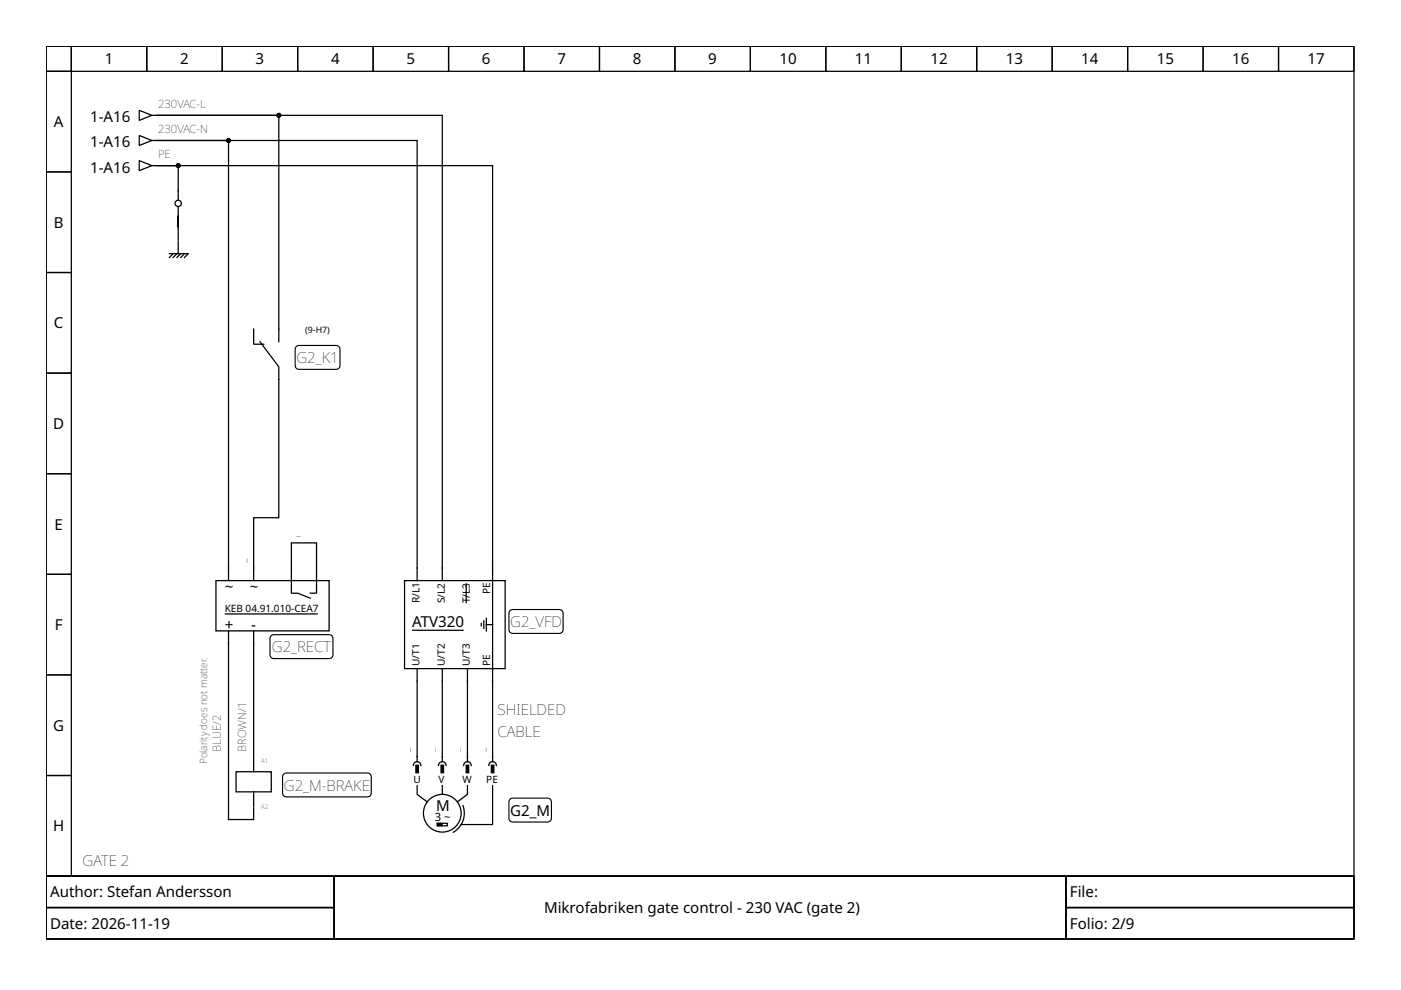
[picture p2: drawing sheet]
<svg xmlns="http://www.w3.org/2000/svg" width="297mm" height="210mm" viewBox="0 0 297 210" stroke-linecap="round" stroke-linejoin="round" font-family="sans-serif">
<g fill="none" stroke="#000" stroke-width=".27">
<path d="M9.8 9.8h277.3v176h-277.3zM9.8 9.8h5.3v5.3h-5.3zM9.8 15.1h5.3v21.4h-5.3zM15.1 9.8h16v5.3h-16zM31.1 9.8h16v5.3h-16zM47.1 9.8h16v5.3h-16zM63.1 9.8h16v5.3h-16zM79.1 9.8h16v5.3h-16zM95.1 9.8h16v5.3h-16zM111.1 9.8h16v5.3h-16zM127.1 9.8h16v5.3h-16zM143.1 9.8h16v5.3h-16z"/>
<path d="M159.1 9.8h16v5.3h-16zM175.1 9.8h16v5.3h-16zM191.1 9.8h16v5.3h-16zM207.1 9.8h16v5.3h-16zM223.1 9.8h16v5.3h-16zM239.1 9.8h16v5.3h-16zM255.1 9.8h16v5.3h-16zM271.1 9.8h16v5.3h-16zM9.8 36.5h5.3v21.3h-5.3zM29.5 28.7l2.7 1.1-2.7 1.1zM29.5 34.1l2.7 1-2.7 1.1zM29.5 23.4l2.7 1.1-2.7 1z"/>
<path d="M32.2 29.8h.8M32.2 35.1h.8M32.2 24.5h.8M9.8 57.8h5.3v21.3h-5.3zM35.9 53.8h4M36.6 53.9l-.7 .7M37.4 53.9l-.7 .7M37.8 42.3v-7.2h-4.5h71.1v126.4M37.8 43.9v6.9M37.8 51.1v2.7M38.2 53.9l-.7 .7M39 53.9l-.7 .7"/>
<path d="M39.8 53.9l-.7 .7M9.8 79.1h5.3v21.3h-5.3zM53.8 69.8v3.2h2.1M55.1 72.4l4 5.4v32h-5.3v13.3M59.1 72.4v-47.9h-25.8h60.5v98.6M9.8 100.4h5.3v21.4h-5.3zM9.8 121.8h5.3v21.3h-5.3zM45.8 123.1h24v10.7h-24zM47.6 130.2h19.8M48.4 123.1v-93.3h-15.1h55.1v93.3M48.4 133.8v40h5.4v-2.4M53.8 133.8v26.4"/>
<path d="M65.8 125.8h1.3v-10.7h-5.3v10.7h1.3l2.7 1M85.8 123.1h21.3v18.7h-21.3zM87.4 133.6h10.9M98.8 123.6v4.3M102 132.2v.5M102.6 131.6v1.6M103.1 132.4h1.3M103.1 131.1v2.7M9.8 143.1h5.3v21.3h-5.3zM88.4 141.8v19.7M93.8 141.8v19.7M99.1 141.8v19.7"/>
<path d="M9.8 164.4h5.3v21.4h-5.3zM50 163.6h7.5v4.3h-7.5zM53.8 160.4v3.2M53.8 167.9v3.2M88.4 161.5a.8 .8 0 0 0-.8 .8M88.4 166.6v1.8l2.2 1.6M88.5 161.5a.8 .8 0 0 1 .7 .8M92.7 174.6h2.1v.5h-2.1zM93.7 161.5a.8 .8 0 0 0-.7 .8M93.8 166.6v1.8M93.9 161.5a.8 .8 0 0 1 .7 .8M98.2 170.8a4.7 4.7 0 0 1-2.1 5.7"/>
<path d="M99 161.5a.8 .8 0 0 0-.7 .8M99.1 166.6v1.8l-2.1 1.6M99.2 161.5a.8 .8 0 0 1 .7 .8M104.4 161.5a.8 .8 0 0 0-.8 .8M104.4 166.6v8.2h-6.6M104.5 161.5a.8 .8 0 0 1 .7 .8M9.8 185.8h277.3v13.3h-277.3zM9.8 185.8h61v6.6h-61zM9.8 192.4h61v6.7h-61zM70.8 185.8h155.2v13.3h-155.2zM226 185.8h61.1v6.6h-61.1zM226 192.4h61.1v6.7h-61.1z"/>
<circle cx="37.8" cy="43.1" r=".67"/>
<circle cx="93.8" cy="172.4" r="4"/>
</g>
<path d="M62.8 73.5l.6-.3h7.9a.8 .8 0 0 1 .8 .8v3.5a.8 .8 0 0 1-.8 .8h-7.9a.8 .8 0 0 1-.8-.8v-3.5zM57.5 134.8l.5-.2h11.8a.8 .8 0 0 1 .8 .8v3.4a.8 .8 0 0 1-.8 .8h-11.8a.8 .8 0 0 1-.8-.8v-3.4zM108.1 129.5l.6-.3h9.9a.8 .8 0 0 1 .8 .8v3.5a.8 .8 0 0 1-.8 .8h-9.9a.8 .8 0 0 1-.8-.8v-3.5zM60.1 164.1l.6-.2h17.2a.8 .8 0 0 1 .8 .8v3.5a.8 .8 0 0 1-.8 .8h-17.2a.8 .8 0 0 1-.8-.8v-3.5zM108.1 169.5l.6-.3h7.4a.8 .8 0 0 1 .8 .8v3.5a.8 .8 0 0 1-.8 .8h-7.4a.8 .8 0 0 1-.8-.8v-3.5z" fill="none" stroke="#000" stroke-width=".24"/>
<g fill="#000" stroke="#000" stroke-width=".27">
<path d="M88.2 162.2h.5v1.6h-.5z" fill-rule="evenodd"/>
<path d="M93.5 162.2h.5v1.6h-.5z" fill-rule="evenodd"/>
<path d="M98.8 162.2h.6v1.6h-.6z" fill-rule="evenodd"/>
<path d="M104.2 162.2h.5v1.6h-.5z" fill-rule="evenodd"/>
<circle cx="37.8" cy="35.1" r=".4"/>
<circle cx="48.4" cy="29.8" r=".4"/>
<circle cx="59.1" cy="24.5" r=".4"/>
</g>
<path d="M92.7 174.6h1.1v.5h-1.1z" fill-rule="evenodd" fill="#000" stroke="#000" stroke-width=".21"/>
<g font-size="3.2">
<text x="22.2" y="13.7">1</text>
<text x="38.2" y="13.7">2</text>
<text x="54.2" y="13.7">3</text>
<text x="70.2" y="13.7">4</text>
<text x="86.2" y="13.7">5</text>
<text x="102.2" y="13.7">6</text>
<text x="118.2" y="13.7">7</text>
<text x="134.2" y="13.7">8</text>
<text x="150.2" y="13.7">9</text>
<text x="165.3" y="13.7">10</text>
<text x="181.3" y="13.7">11</text>
<text x="197.3" y="13.7">12</text>
<text x="213.3" y="13.7">13</text>
<text x="229.3" y="13.7">14</text>
<text x="245.2" y="13.7">15</text>
<text x="261.2" y="13.7">16</text>
<text x="277.2" y="13.7">17</text>
<text x="11.4" y="27">A</text>
<text x="19.1" y="25.9">1-A16</text>
<text x="19.1" y="31.3">1-A16</text>
<text x="19.1" y="36.6">1-A16</text>
<text x="11.4" y="48.3">B</text>
<text x="11.4" y="69.6">C</text>
<text x="62.8" y="77">G2_K1</text>
<text x="11.3" y="91">D</text>
<text x="11.6" y="112.3">E</text>
<text x="47.6" y="125.5">~</text>
<text x="53" y="125.5">~</text>
<text x="11.6" y="133.6">F</text>
<text x="47.6" y="133.5">+</text>
<text x="53.2" y="133.5">-</text>
<text x="87.4" y="133">ATV320</text>
<text x="108.2" y="133">G2_VFD</text>
<text x="57.6" y="138.3">G2_RECT</text>
<text x="11.3" y="155">G</text>
<text x="105.5" y="151.6">SHIELDED</text>
<text x="105.5" y="156.2">CABLE</text>
<text x="60.2" y="167.6">G2_M-BRAKE</text>
<text x="92.4" y="171.9">M</text>
<text x="108.2" y="173">G2_M</text>
<text x="11.3" y="176.3">H</text>
<text x="17.5" y="183.6">GATE 2</text>
<text x="10.6" y="190.3">Author: Stefan Andersson</text>
<text x="226.8" y="190.3">File:</text>
<text x="10.6" y="197">Date: 2026-11-19</text>
<text x="115.3" y="193.6">Mikrofabriken gate control - 230 VAC (gate 2)</text>
<text x="226.8" y="197">Folio: 2/9</text>
</g>
<g font-size="2.4">
<text x="33.5" y="22.9">230VAC-L</text>
<text x="33.5" y="28.2">230VAC-N</text>
<text x="33.5" y="33.5">PE</text>
<text x="62.8" y="113.5">_</text>
<text x="52.2" y="119.4" transform="rotate(-90 52.2 119.4)">_</text>
<text x="46.8" y="159.4" transform="rotate(-90 46.8 159.4)">BLUE/2</text>
<text x="52.2" y="159.4" transform="rotate(-90 52.2 159.4)">BROWN/1</text>
<text x="86.8" y="159.4" transform="rotate(-90 86.8 159.4)">_</text>
<text x="92.2" y="159.4" transform="rotate(-90 92.2 159.4)">_</text>
<text x="97.5" y="159.4" transform="rotate(-90 97.5 159.4)">_</text>
<text x="102.8" y="159.4" transform="rotate(-90 102.8 159.4)">_</text>
<text x="92.2" y="174">3 ~</text>
</g>
<g font-size="2.1">
<text x="47.6" y="129.8">KEB 04.91.010-CEA7</text>
<text x="89" y="127.9" transform="rotate(-90 89 127.9)">R/L1</text>
<text x="94.3" y="127.9" transform="rotate(-90 94.3 127.9)">S/L2</text>
<text x="99.6" y="127.9" transform="rotate(-90 99.6 127.9)">T/L3</text>
<text x="103.9" y="126" transform="rotate(-90 103.9 126)">PE</text>
<text x="89" y="141.2" transform="rotate(-90 89 141.2)">U/T1</text>
<text x="94.3" y="141.2" transform="rotate(-90 94.3 141.2)">U/T2</text>
<text x="99.6" y="141.2" transform="rotate(-90 99.6 141.2)">U/T3</text>
<text x="103.9" y="141.2" transform="rotate(-90 103.9 141.2)">PE</text>
<text x="43.9" y="162" transform="rotate(-90 43.9 162)">Polarity does not matter.</text>
<text x="87.6" y="166">U</text>
<text x="93" y="166">V</text>
<text x="98" y="166">W</text>
<text x="103.1" y="166">PE</text>
</g>
<text font-size="1.9" x="64.7" y="70.6">(9-H7)</text>
<g font-size="1.3">
<text x="55.4" y="161.8">A1</text>
<text x="55.4" y="171.4">A2</text>
</g>
</svg>
